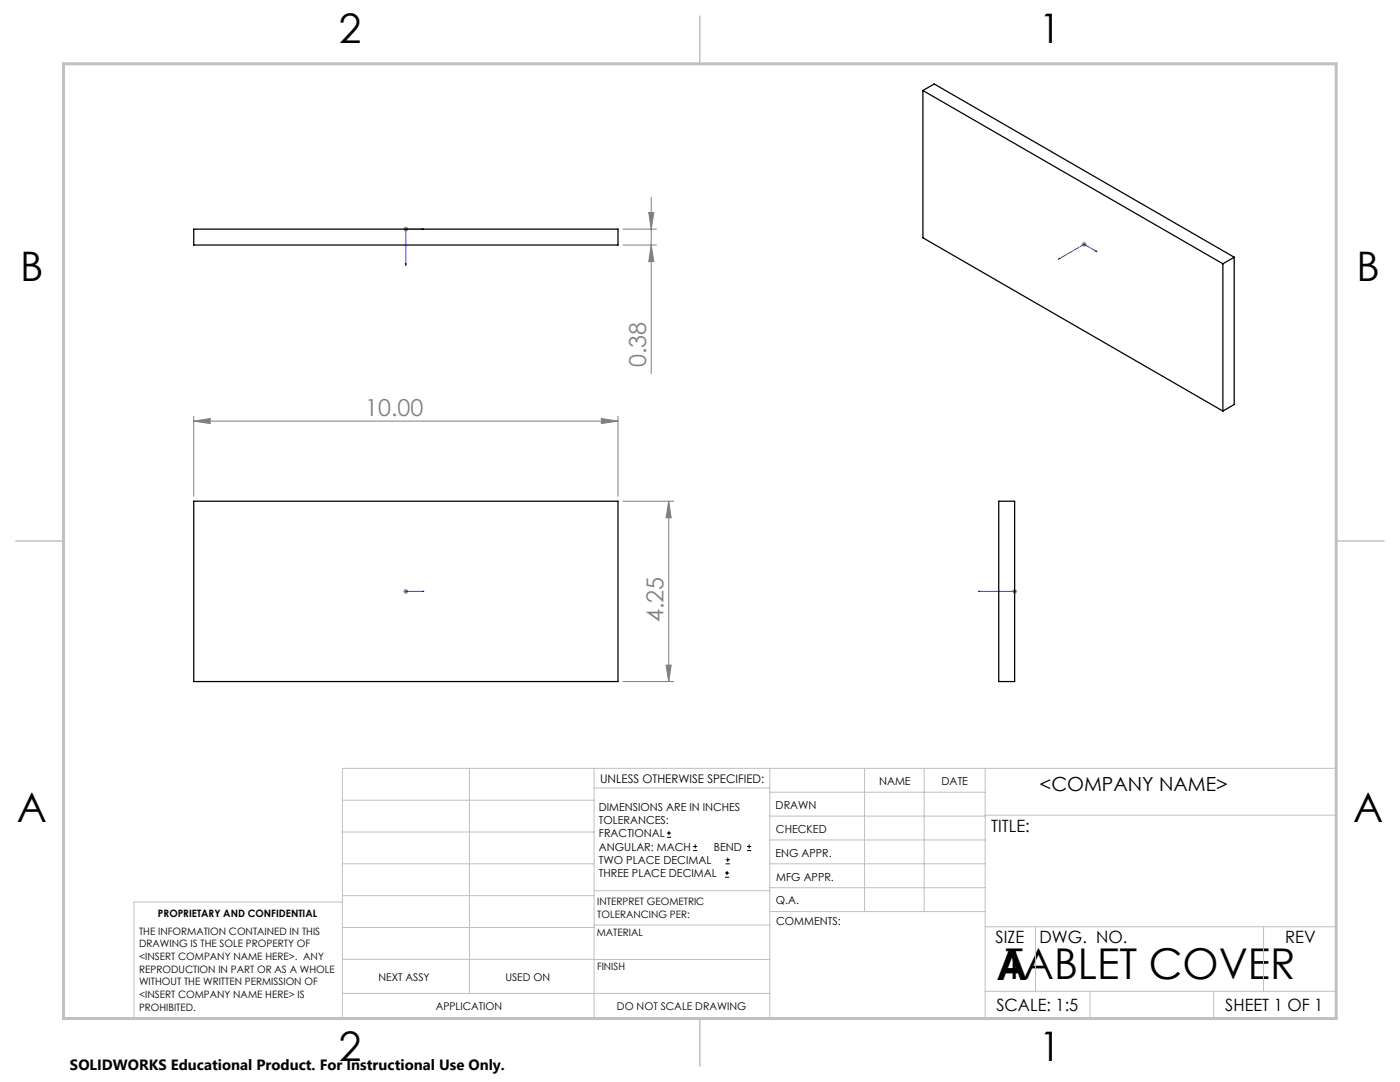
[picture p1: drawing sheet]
<svg xmlns="http://www.w3.org/2000/svg" width="279mm" height="216mm" viewBox="0 0 279 216" stroke-linecap="round" stroke-linejoin="round" font-family="sans-serif">
<g fill="none" stroke="#000" stroke-width=".2">
<path d="M133.1 167.1h.8M133.1 166.2h.8M133.5 165.8v.9M138.3 169.7h.8M138.3 168.9h.8M138.7 168.5v.8M144.7 175h.8M144.7 174.2h.8M144.8 172.4h.9M144.8 171.6h.9M145.1 173.8v.8M145.2 171.1v.9"/>
<path d="M149.1 169.7h.8M149.1 168.9h.8M149.5 168.5v.8"/>
</g>
<g fill="none" stroke="#00f" stroke-width=".2">
<path d="M80.9 52.6h.2l-.1 .4zM84.2 45.6l.4 .1-.4 .1zM84.6 45.7h-3.6v7.3M211.4 51.5l.2 .1-.4 .1zM218.6 50.1l.1-.1 .2 .2zM218.9 50.2l-2.5-1.4-5.2 2.9M80.9 118h.2zM81 118h.1M81 118h3.6M84.6 118h-.4h.4M195.3 118h7.2M195.3 118h.3h-.3"/>
<path d="M202.4 118h.2zM202.5 118h.1"/>
</g>
<g fill="none" stroke="#808080" stroke-width=".2">
<path d="M130 39.4v35.2M80.5 45.7h1M80.6 45.4l.8 .7M81 45.2v1M81.4 45.4l-.8 .7M124.3 45.7h6.7M124.3 48.9h6.7M129.5 42.4h1l-.5 3.3zM130 48.9l.5 3.3h-1zM215.9 48.8h1M216 48.4l.7 .7M216.4 48.2v1"/>
<path d="M216.7 48.4l-.7 .7M38.7 84l3.2-.5v1zM38.7 83v16M38.7 84h84.6M120 83.5l3.3 .5-3.3 .5zM123.3 83v16M80.5 118h1M80.6 117.7l.8 .7M81 117.5v1M81.4 117.7l-.8 .7M124.3 100h10.1M133.5 100l.4 3.3h-1z"/>
<path d="M133.5 100v36M202 118h1M202.1 117.7l.7 .7M202.5 117.5v1M202.8 117.7l-.7 .7M124.3 136h10.1M132.9 132.7h1l-.4 3.3z"/>
</g>
<g fill="none" stroke="#c0c0c0" stroke-width=".2">
<path d="M68.3 159.7h50.3M93.7 153.3v44.9M118.6 153.3v49.9M118.6 157.2h35M153.6 153.3v49.9M153.6 158.1h43M172.5 153.3v28.6M184.4 153.3v28.6M196.6 153.3v49.9M68.3 180h-41.6v23.2h240v-49.9h-198.4v49.9M68.3 166h50.3M68.3 178.7h50.3"/>
<path d="M68.3 172.4h50.3M118.6 177.7h35M153.6 162.8h43M153.6 177.1h43M153.6 172.4h43M153.6 167.6h43M196.6 162.7h70.1M68.3 198.2h85.3M68.3 191.4l85.3 .1M68.3 185.1h50.3M118.6 184.6h35M153.6 181.9h43"/>
<path d="M196.6 184.9h70.1M196.6 197.8h70.1M206.7 184.9v12.9M217.5 197.8v5.4M242.2 197.8v5.4M252.2 184.9v12.9"/>
</g>
<path d="M139.7 3.2v9.5M3.1 107.9h9.6M266.7 107.9h9.5M139.7 203.2v9.6" fill="none" stroke="#c0c0c0" stroke-width=".3"/>
<path d="M12.7 12.7h254v190.5h-254z" fill="none" stroke="#c0c0c0" stroke-width=".6"/>
<g fill="#00f">
<path d="M84.2 118h.4zM80.9 118h.2z"/>
<path d="M84.2 45.6v.2l.4-.1zM80.9 52.6l.1 .4 .1-.4zM202.4 118h.2zM195.3 118h.3zM218.6 50.1l.3 .1-.2-.2zM211.4 51.5l-.2 .2 .4-.1z"/>
</g>
<g fill="#808080">
<path d="M38.7 84l3.2-.5v1zM120 83.5l3.3 .5-3.3 .5z"/>
<path d="M132.9 132.7h1l-.4 3.3zM133.5 100l.4 3.3h-1zM130 48.9l.5 3.3h-1zM129.5 42.4h1l-.5 3.3z"/>
</g>
<path d="M184.2 18.1l59.9 34.5M184.2 18.1l2.2-1.3 59.9 34.5M184.2 18.1v29.3l59.9 34.6M38.7 45.7h84.6v3.2h-84.6zM244.1 52.6v29.4M246.3 51.3v29.4l-2.2 1.3M246.3 51.3l-2.2 1.3M38.7 100h84.6v36h-84.6zM199.3 100h3.2v36h-3.2z" fill="none" stroke="#000" stroke-width=".25"/>
<g font-size="8.5">
<text x="198.9" y="195.5">A</text>
<text x="200.7" y="195.4">TABLET COVER</text>
</g>
<g font-size="8.1">
<text x="67.6" y="8.5">2</text>
<text x="207.3" y="8.5">1</text>
<text x="4" y="56.2">B</text>
<text x="270.7" y="56.2">B</text>
<text x="3.3" y="164.1">A</text>
<text x="270" y="164.1">A</text>
<text x="67.6" y="211.7">2</text>
<text x="207.3" y="211.7">1</text>
</g>
<g font-size="4.7" fill="#808080">
<text x="129" y="73.3" transform="rotate(-90 129 73.3)">0.38</text>
<text x="72.9" y="83">10.00</text>
<text x="132.4" y="124.1" transform="rotate(-90 132.4 124.1)">4.25</text>
</g>
<text font-size="3.9" x="207.5" y="157.8">&lt;COMPANY NAME&gt;</text>
<g font-size="3.4">
<text x="197.8" y="166">TITLE:</text>
<text x="198.7" y="188.1">SIZE</text>
<text x="207.5" y="188.1">DWG. NO.</text>
<text x="256.5" y="188.2">REV</text>
<text x="198.8" y="201.7">SCALE: 1:5</text>
<text x="244.5" y="201.7">SHEET 1 OF 1</text>
</g>
<text font-size="3" x="14" y="213.5">SOLIDWORKS Educational Product. For Instructional Use Only.</text>
<text font-size="2.4" x="119.8" y="156.2">UNLESS OTHERWISE SPECIFIED:</text>
<g font-size="2.2">
<text x="119.5" y="161.8">DIMENSIONS ARE IN INCHES</text>
<text x="154.8" y="161.4">DRAWN</text>
<text x="175.4" y="156.6">NAME</text>
<text x="187.9" y="156.7">DATE</text>
<text x="119.5" y="164.4">TOLERANCES:</text>
<text x="119.5" y="167.1">FRACTIONAL</text>
<text x="154.9" y="166.3">CHECKED</text>
<text x="119.5" y="169.7">ANGULAR: MACH</text>
<text x="119.5" y="172.4">TWO PLACE DECIMAL</text>
<text x="142.5" y="169.7">BEND</text>
<text x="154.8" y="170.9">ENG APPR.</text>
<text x="119.5" y="175">THREE PLACE DECIMAL</text>
<text x="154.9" y="175.7">MFG APPR.</text>
<text x="154.9" y="180.4">Q.A.</text>
<text x="154.9" y="184.6">COMMENTS:</text>
</g>
<g font-size="2.1">
<text x="75.5" y="195.7">NEXT ASSY</text>
<text x="100.9" y="195.7">USED ON</text>
<text x="86.9" y="201.5">APPLICATION</text>
<text x="123.1" y="201.6">DO NOT SCALE DRAWING</text>
</g>
<g font-size="2">
<text x="31.5" y="182.9">PROPRIETARY AND CONFIDENTIAL</text>
<text x="119.2" y="180.6">INTERPRET GEOMETRIC</text>
<text x="119.2" y="183.1">TOLERANCING PER:</text>
<text x="27.8" y="186.5">THE INFORMATION CONTAINED IN THIS</text>
<text x="27.8" y="189">DRAWING IS THE SOLE PROPERTY OF</text>
<text x="27.8" y="191.6">&lt;INSERT COMPANY NAME HERE&gt;. ANY</text>
<text x="119.1" y="186.7">MATERIAL</text>
<text x="27.8" y="194.1">REPRODUCTION IN PART OR AS A WHOLE</text>
<text x="27.8" y="196.6">WITHOUT THE WRITTEN PERMISSION OF</text>
<text x="119.1" y="193.5">FINISH</text>
<text x="27.8" y="199.1">&lt;INSERT COMPANY NAME HERE&gt; IS</text>
<text x="27.8" y="201.7">PROHIBITED.</text>
</g>
</svg>
